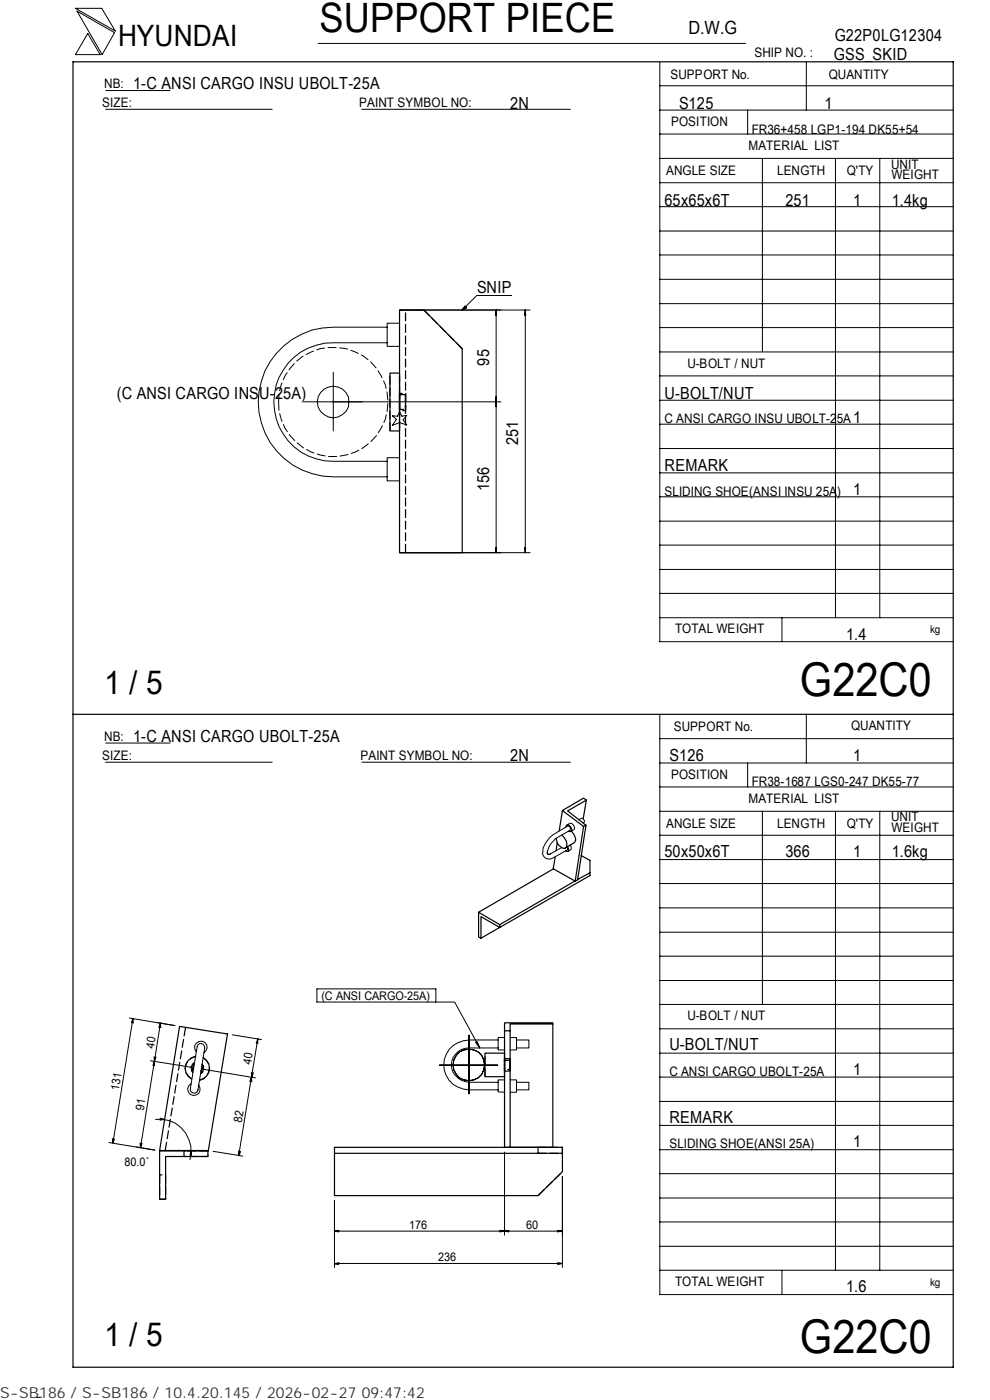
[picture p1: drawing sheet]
<svg xmlns="http://www.w3.org/2000/svg" width="210mm" height="297mm" viewBox="0 0 210 297" stroke-linecap="round" stroke-linejoin="round" font-family="sans-serif">
<g fill="none" stroke="#000" stroke-width=".21">
<path d="M16 1.8h5.6l2.9 4.8zM16.3 2.4l8 4.5-2.6 4.7zM18.6 7.1l2.6 4.5h-5.2zM22.4 19.2h13.7M67.5 9.2h90.6M139.9 18.2h62.3M139.9 13.2v122.9h62.3M171 13.1v10.3M22.4 23.2h35.3M76.7 23.2h44.3M139.9 38.8h62.3M139.9 33.6h62.3"/>
<path d="M139.9 28.4h62.3M139.9 23.4h62.3M158.6 23.4v5M161.7 33.6v41M177.2 33.7v97.4M186.6 33.7v97.4M139.9 59.3h62.3M139.9 54.1h62.3M139.9 49h62.3M139.9 43.8h62.3M70.7 79v12.4M82.1 69.4h-11.4a15.9 15.9 0 0 0-15.9 15.9 15.9 15.9 0 0 0 15.9 15.9h11.4"/>
<path d="M82.1 72.7h-11.4a12.6 12.6 0 0 0-12.6 12.6 12.6 12.6 0 0 0 12.6 12.6h11.4M84.7 68.6h-2.6v4.9h2.6M84.7 65.8h27.7M98.6 64.9l.4 .4-1 .5zM101.2 62.6l-3.2 3.2M101.2 62.7h7.3M105.1 66.5h.2M105.2 65.8v51.5M105.2 65.8l.1 1.1h-.2zM111.3 66.5h.2M111.4 65.8l.1 1.1h-.3zM111.4 65.8v51.5"/>
<path d="M139.9 79.7h62.3M139.9 74.7h62.3M139.9 69.5h62.3M139.9 64.4h62.3M64.4 85.2h41.8M83.2 88.2l1.1 .1 .4-.9 .5 .9 1.1-.2-.8 1 .8 1.1-1.6-.5-1.5 .5 .9-1.2zM84.7 97.1h-2.6v4.9h2.6M105.1 86h.2M105.1 84.2l.2 2.1h-.2l.2-2.1zM105.1 84.6h.2M139.9 95.2h62.3M139.9 90h62.3"/>
<path d="M139.9 84.9h62.3M84.7 117.3h27.7M105.1 116.2h.2l-.1 1.1zM105.1 116.6h.2M111.2 116.2h.3l-.1 1.1zM111.3 116.6h.2M139.9 100.3h62.3M139.9 115.6h62.3M139.9 110.6h62.3M139.9 105.4h62.3M139.9 131.1h62.3M139.9 125.9h62.3"/>
<path d="M139.9 120.8h62.3M165.9 131.1v5M22.4 157.6h13.7M139.9 151.7v122.9h62.3M139.9 156.7h62.3M171 151.5v10.4M22.4 161.7h35.3M76.8 161.7h44.2M119.1 179.8l-2.4 1.4M120 175.4l.1-.3a.83 .83 0 0 1 1 .3 .83 .83 0 0 1-.1 1h-.4M120.2 179.7l.2 .2-.1 .4-2.7 1.6a1.46 1.46 0 0 1-1.8 .2 1.46 1.46 0 0 1-.7-1.7 5.5 5.5 0 0 1 2.6-3.5l2.7-1.7a.63 .63 0 0 1 .6 .9l-2.8 1.6a4.3 4.3 0 0 0-2.1 3.4M120.3 175l.6-.3a.87 .87 0 0 1 .8 .5 .87 .87 0 0 1-.1 .9l-.6 .3"/>
<path d="M120.4 179.6l.2 .7-.2 .4-.4-.2M121 179.2l.1 1-.7 .5M122.8 173.9l.6-.3h.2a.58 .58 0 0 1 .3 .9l-.2 .1M139.9 177.2h62.3M139.9 172.1h62.3M139.9 167h62.3M139.9 161.9h62.3M158.6 161.9v5.1M161.7 172.1v41M177.2 172.2v97.3M186.6 172.2v97.3M116.1 180.8l.2 .5"/>
<path d="M116.2 181.2l.2 .1M116.7 181.2l-.5 .1M139.9 182.4h62.3M139.9 197.8h62.3M139.9 192.6h62.3M139.9 187.4h62.3M27.4 216l9.7 1.6-3.8-.7M28.2 216.1l-.4 .9M28.2 216.1l.1 1M28.2 216.1l-4.2 26.4M34 217.1l-.3 .9M34 217.1l.1 .9"/>
<path d="M34 217.1l-1.2 8M49.3 219.5l6.1 1M67.2 209.8h25.2v2.8h-25.2zM92.4 212.6h4l5.4 9.7M99.5 219.6v12.5M139.9 218.3h62.3M139.9 213.1h62.3M139.9 208h62.3M139.9 202.9h62.3M31.9 225l9 1.5M32.7 224.2l.1 .9M32.8 225.1l-.4 .9"/>
<path d="M32.8 225.1v1M32.8 225.1l-3 18.4M33 237.5a6.7 6.7 0 0 1 7.3 8.5M33.1 224.3l-.3 .8M33.9 237.2l1 .3-1 .1M40.5 229.9a1.33 1.33 0 0 0-.4 1.9 1.33 1.33 0 0 0 1.9 .3 1.33 1.33 0 0 0 .2-1.9M41.6 223.1a1.34 1.34 0 0 1 .1-2 1.34 1.34 0 0 1 2 .3 1.34 1.34 0 0 1-.4 1.9M42 221.6a.83 .83 0 0 1 1-.1 .83 .83 0 0 1 .4 .8l-1.4 8.9a.81 .81 0 0 1-.9 .7 .81 .81 0 0 1-.7-.9zM42.9 226.8l11.3 1.9M53.3 227.5l.1 1 .4-.9M53.3 228.5l-.3 .9M53.3 228.5l.1 1"/>
<path d="M53.3 228.5l-2.7 16.7M54.7 220.4l-.4 .9M54.7 220.4v1M54.7 220.4l-1.4 8.1M93.2 226h12.4M100.9 221.1l.3-.1 .6 1.3zM101.3 221.4l-.1 .1M105.7 220.6h-6.2a5.3 5.3 0 0 0-5.4 5.3 5.3 5.3 0 0 0 5.4 5.3h6.2M105.7 222.3h-6.2a3.6 3.6 0 0 0-3.8 3.7 3.6 3.6 0 0 0 3.8 3.6h6.2M107 229.1h-1.3v2.5l1.3 .1M107 220.1h-1.3v2.6h1.3M108.2 229.1h1.3v2.6h-1.3"/>
<path d="M108.2 220.1h1.3v2.6h-1.3M109.5 229.6h2.7v1.6h-2.7M109.5 220.6h2.7v1.7h-2.7M139.9 238.7h62.3M139.9 233.7h62.3M139.9 228.5h62.3M139.9 223.4h62.3M23.1 242.4l9.7 1.6-3.9-.7M23.9 241.5l.1 1M24.3 241.6l-.3 .9M29.7 242.5l.1 1M30.1 242.6l-.3 .9"/>
<path d="M40.3 245.1l.2-1 .1 1M45.2 244.3l6.3 1M50.6 244.2l.1 1 .3-.9M70.9 254.7v14.2M107 244.4v17.6M119.3 249.6v19.3M139.9 259.2h62.3M139.9 254.2h62.3M139.9 249h62.3M139.9 243.9h62.3M70.9 261.2h48.4M70.9 261.2l1 .2"/>
<path d="M70.9 268h48.4M71.9 261l-1 .2M71.9 267.9l-1 .2 1 .2M106 261l1 .2M107 261.2l.9 .2M107 261.2l-1 .2M107.9 261l-.9 .2M118.3 261l1 .2M118.3 267.9l1 .1M119.3 261.2l-1 .2M119.3 268l-1 .3M139.9 269.5h62.3"/>
<path d="M139.9 264.4h62.3M165.9 269.5v5.1M8.8 296.4l-1 .1"/>
<circle cx="70.7" cy="85.3" r="3.3"/>
<circle cx="99.4" cy="225.9" r="3.4"/>
</g>
<g fill="none" stroke="#000" stroke-width=".25">
<path d="M15.5 13.1h186.7v277h-186.7zM84.7 79.2h-2v12.2h2M84.7 65.8h5.2l8.1 8.2v43.3h-13.3zM15.5 151.5h186.7M118.2 178.8l-.3 1.7M119.1 177.2l.5 .4a1.67 1.67 0 0 1 .3 2.3 1.89 1.89 0 0 1-1.9-2M119.3 171.9l4.5 3.4M121.2 176.4l.5 .6a1.33 1.33 0 0 1 0 1.8l-1.8 1.1M123.7 173.7l.7-4-.6-.4-4.5 2.6-.7 4.4M124.3 175.1l-.5 .2-1.8 11.6-4.7-2.6 .5-2.5M124.4 169.7l-4 2.3 3.9 3.1-1.8 11.6-.5 .2M117.4 184.3l-15.9 9.2v5.3l.5 .2 4-2.2v-.6"/>
<path d="M121.9 186.9l-15.9 9.3-4.5-2.7M123.3 181.5l1.8 1v3.2l-19.1 11.1-4-2.3v4.5M125.1 185.2l-2.6 1.4M38.1 217.8l10.1 1.6-4 24.7h-10.3zM107 218.7v-1.7h10.3v26.4h-9.1M117.3 217.2h-9.1v26.2h-1.2v-24.7h1.2M41.5 224.1a2.59 2.59 0 0 0-2.2 2.1 2.59 2.59 0 0 0 1.3 2.7M43.1 224.4a2.59 2.59 0 0 1 1.3 2.6 2.59 2.59 0 0 1-2.1 2.2M107 223.4h-4.1v5h4.1M33.9 244.2h10.2v1.2h-9v9h-1.2zM70.9 244.7v9h43.2l5.2-5.1v-3.9M114.1 243.4h-43.2v1.3h43.2"/>
<path d="M114.1 243.4h5.2v1.3h-5.2z"/>
</g>
<g fill="none" stroke="#000" stroke-width=".25" stroke-dasharray="1.9 .6" stroke-linecap="butt">
<path d="M84.7 79.2v12.2M98 74l-8.1-8.2M82.7 91.4v-12.2M84.7 91.4v-12.2M84.7 87.1v-3.6M84.7 87.1v-3.6h1.3v3.6h-1.3M84.7 83.9v-.2h1.3v3.2h-1.3v-3M86 83.5v3.6M86 117.3v-51.5M40.6 228.9a2.58 2.58 0 0 1-1.3-2.7 2.58 2.58 0 0 1 2.2-2.1M43.1 224.4a2.59 2.59 0 0 1 1.3 2.6 2.59 2.59 0 0 1-2.1 2.2M102.9 228.4v-5"/>
<path d="M107 224.6h1.2v2.6M107 228.4v-5v5M107 225.5v-.6h1.2v2h-1.2v-1.4M108.2 224.6v2.6h-1.2v-2.6M33.9 249.2v5.2h1.2v-5.2h-1.2M35 244.1l4.4-26.2M44.1 244.2h-5.1v1.2h5.1v-1.2M114.1 244.7h5.2v-1.3h-5.2M114.1 253.7l5.2-5.1"/>
</g>
<path d="M84.7 86.9v-3.2M86 83.7v3.2" fill="none" stroke="#000" stroke-width=".25" stroke-dasharray="1.7 .5" stroke-linecap="butt"/>
<path d="M41 227.1l-.1-.8 .2-.4M41.1 225.9l-.2 .4 .1 .8M42.6 227.3l.3-.7-.2-.4M42.7 226.2l.2 .4-.3 .7" fill="none" stroke="#000" stroke-width=".25" stroke-dasharray=".7 .3" stroke-linecap="butt"/>
<path d="M40.9 227.6a1.36 1.36 0 0 1 .3-2.1M41.2 225.5a1.36 1.36 0 0 0-.3 2.1M42.5 227.8a1.38 1.38 0 0 0 .3-2.1M42.8 225.7a1.38 1.38 0 0 1-.3 2.1M107 227.2v-2.6" fill="none" stroke="#000" stroke-width=".25" stroke-dasharray="1.4 .4" stroke-linecap="butt"/>
<path d="M107 226.9v-2M108.2 224.9v2" fill="none" stroke="#000" stroke-width=".25" stroke-dasharray="1.1 .3" stroke-linecap="butt"/>
<path d="M98.1 65h.9v.8h-.9z" fill="#000"/>
<path d="M59.1 85.2a11.6 11.6 0 0 0 15.1 11.2 11.6 11.6 0 0 0 6.1-17.7 11.6 11.6 0 0 0-18.8-.6 11.1 11.1 0 0 0-2.4 7.1" fill="none" stroke="#000" stroke-width=".21" stroke-dasharray="1.9 .6" stroke-linecap="butt"/>
<g font-size="9.9">
<text x="169.7" y="147.6">G22C0</text>
<text x="169.7" y="286.9">G22C0</text>
</g>
<text font-size="8.6" x="67.7" y="6.9">SUPPORT PIECE</text>
<g font-size="7">
<text x="22.1" y="147.2">1 / 5</text>
<text x="22.1" y="285.6">1 / 5</text>
</g>
<text font-size="6.3" x="25.1" y="9.8">HYUNDAI</text>
<text font-size="3.9" x="146" y="7.3">D.W.G</text>
<g font-size="3.5">
<text x="177" y="8.7">G22P0LG12304</text>
<text x="176.9" y="12.8">GSS_SKID</text>
<text x="28.3" y="19">1-C ANSI CARGO INSU UBOLT-25A</text>
<text x="108.2" y="23.1">2N</text>
<text x="144" y="23.1">S125</text>
<text x="174.8" y="23.1">1</text>
<text x="141" y="43.6">65x65x6T</text>
<text x="166.6" y="43.6">251</text>
<text x="180.9" y="43.6">1</text>
<text x="189.1" y="43.6">1.4kg</text>
<text x="101.2" y="62.2">SNIP</text>
<text x="103.7" y="77.6" transform="rotate(-90 103.7 77.6)">95</text>
<text x="24.8" y="84.8">(C ANSI CARGO INSU-25A)</text>
<text x="141" y="84.6">U-BOLT/NUT</text>
<text x="180.9" y="89.7">1</text>
<text x="109.9" y="94.5" transform="rotate(-90 109.9 94.5)">251</text>
<text x="141" y="99.9">REMARK</text>
<text x="103.7" y="104.1" transform="rotate(-90 103.7 104.1)">156</text>
<text x="180.9" y="105.1">1</text>
<text x="179.5" y="135.8">1.4</text>
<text x="28.3" y="157.3">1-C ANSI CARGO UBOLT-25A</text>
<text x="108.2" y="161.4">2N</text>
<text x="142" y="161.4">S126</text>
<text x="180.9" y="161.4">1</text>
<text x="141" y="181.9">50x50x6T</text>
<text x="166.6" y="181.9">366</text>
<text x="180.9" y="181.9">1</text>
<text x="189.1" y="181.9">1.6kg</text>
<text x="142" y="222.8">U-BOLT/NUT</text>
<text x="180.9" y="228">1</text>
<text x="142" y="238.3">REMARK</text>
<text x="180.9" y="243.3">1</text>
<text x="179.5" y="274.1">1.6</text>
</g>
<text font-size="3.2" fill="#323232" x="0" y="296.6">S-SB186 / S-SB186 / 10.4.20.145 / 2026-02-27 09:47:42</text>
<g font-size="2.8">
<text x="142.2" y="16.8">SUPPORT No.</text>
<text x="160" y="12.2">SHIP NO. :</text>
<text x="175.8" y="16.7">QUANTITY</text>
<text x="21.7" y="22.8">SIZE:</text>
<text x="22.1" y="18.7">NB:</text>
<text x="76.2" y="22.8">PAINT SYMBOL NO:</text>
<text x="142.3" y="26.8">POSITION</text>
<text x="159.4" y="28.4">FR36+458 LGP1-194 DK55+54</text>
<text x="158.8" y="31.7">MATERIAL LIST</text>
<text x="189" y="35.8">UNIT</text>
<text x="141.3" y="37.2">ANGLE SIZE</text>
<text x="164.8" y="37.1">LENGTH</text>
<text x="179.6" y="37.1">Q'TY</text>
<text x="189.1" y="38">WEIGHT</text>
<text x="145.8" y="78">U-BOLT / NUT</text>
<text x="141" y="89.8">C ANSI CARGO INSU UBOLT-25A</text>
<text x="141" y="105.2">SLIDING SHOE(ANSI INSU 25A)</text>
<text x="143.2" y="134.4">TOTAL WEIGHT</text>
<text x="142.9" y="155">SUPPORT No.</text>
<text x="180.5" y="154.9">QUANTITY</text>
<text x="21.7" y="161.3">SIZE:</text>
<text x="22.1" y="157.1">NB:</text>
<text x="76.5" y="161.2">PAINT SYMBOL NO:</text>
<text x="142.3" y="165.3">POSITION</text>
<text x="159.4" y="166.7">FR38-1687 LGS0-247 DK55-77</text>
<text x="158.8" y="170.3">MATERIAL LIST</text>
<text x="141.3" y="175.7">ANGLE SIZE</text>
<text x="164.8" y="175.6">LENGTH</text>
<text x="179.6" y="175.6">Q'TY</text>
<text x="189" y="174.2">UNIT</text>
<text x="189.1" y="176.5">WEIGHT</text>
<text x="145.8" y="216.5">U-BOLT / NUT</text>
<text x="142" y="228.2">C ANSI CARGO UBOLT-25A</text>
<text x="142" y="243.5">SLIDING SHOE(ANSI 25A)</text>
<text x="143.2" y="272.9">TOTAL WEIGHT</text>
</g>
<g font-size="2.5">
<text x="68.2" y="212.1">(C ANSI CARGO-25A)</text>
<text x="32.7" y="222.5" transform="rotate(-81 32.7 222.5)">40</text>
<text x="53.3" y="225.9" transform="rotate(-81 53.3 225.9)">40</text>
<text x="25.2" y="231.4" transform="rotate(-81 25.2 231.4)">131</text>
<text x="30.5" y="235.7" transform="rotate(-81 30.5 235.7)">91</text>
<text x="51.3" y="238.3" transform="rotate(-81 51.3 238.3)">82</text>
<text x="26.4" y="247.3">80.0˚</text>
<text x="86.8" y="260.7">176</text>
<text x="111.6" y="260.7">60</text>
<text x="93" y="267.5">236</text>
</g>
<g font-size="2.3">
<text x="197.3" y="134.3">kg</text>
<text x="197.3" y="272.8">kg</text>
</g>
</svg>
